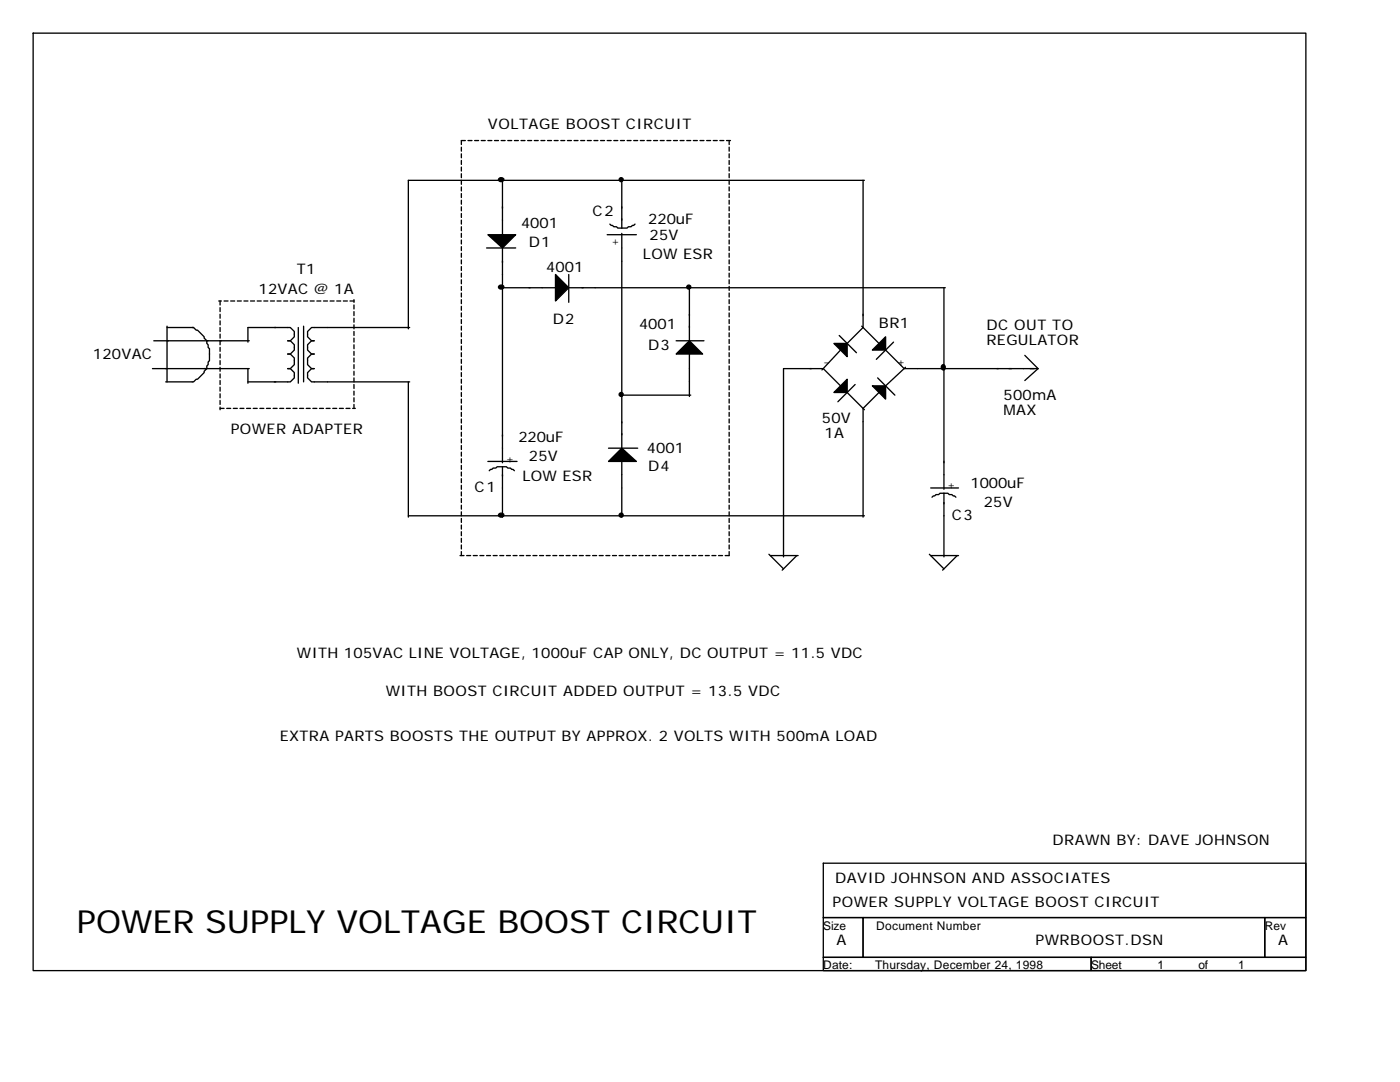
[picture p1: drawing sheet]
<svg xmlns="http://www.w3.org/2000/svg" width="279mm" height="216mm" viewBox="0 0 279 216" stroke-linecap="round" stroke-linejoin="round" font-family="sans-serif">
<g fill="none" stroke="#000" stroke-width=".26">
<path d="M6.6 6.6h254v187.1h-254zM100.3 36v11.1M124.1 36v9.5M172.2 36v29.4l-3.4 3.4M172.5 36h-91v29.6M97.1 49.5h5.8M100.3 49.5v42.8M100.3 57.4h10.8M113.5 54.8v5.5M113.5 57.4h75.1M121.2 46.8h5.8M121.7 44.7l.8 .5h.5l.3 .3h.8"/>
<path d="M124.1 46.6v42.8M126.7 44.7l-.8 .5h-.5l-.3 .3h-1M137.6 57.4v10.6M188.4 57.4v40.2M30.4 73.6h19.3M30.7 68h19M33.3 65.1v11.1M33.3 65.4h5.3M38.4 65.4h.2l.6 .5h.2l1.3 1.3v.3l.6 .5v.5l.2 .3v.5l.3 .3v2.4l-.3 .2v.6l-.2 .2v.6l-.6 .5v.2l-1.3 1.4h-.2l-.6 .5h-5.5M49.5 68.3v-2.9h8.4l.8 .7v1.1l-.8 .8h-.5h.5l.8 .8v1l-.8 .8h-.5h.5l.8 .8v1.4l-.8 .8h-.5h.5l.8 .7v1.1l-.8 .8h-8.4M49.5 73.6v2.9M59.5 65.4v11.1"/>
<path d="M60.6 65.1v11.1M81.5 76.2v27M81.8 65.4h-19.6l-.8 .7v1.1l.8 .8h.5h-.5l-.8 .8v1l.8 .8h.5h-.5l-.8 .8v1.4l.8 .8h.5h-.5l-.8 .7v1.1l.8 .8h19.6M124.1 78.8h13.7M134.9 68h5.6M137.6 70.4v8.7M167.5 66.9l3.4 3.5M167.7 69.8l-3.7 4M168 77.3l-3.7-3.7h-7.9v37.5M169.1 78.3l3.4 3.5M170.7 76.7l-3.5 3.5M172 65.1l3.4 3.4"/>
<path d="M175.2 75.4l3.4 3.4M175.7 78.1l-3.5 3.4v21.7M176.5 69.6l3.9 4h26.8M178.3 68.3l-3.4 3.4M180.7 73.3l-4 3.7M204.5 70.9l2.7 2.7M207.2 73.6l-2.7 2.3M97.4 92.1h5.8M100.3 93.1h.8l.2 .3h.6l.8 .5M100.3 93.1h-1.1l-.2 .3h-.6l-.8 .5M100.3 93.1v10.1M121.4 89.4h5.9"/>
<path d="M124.1 91.8v11.4M185.7 97.4h5.6M188.4 98.4h.8l.2 .3h.6l.8 .5M188.4 98.4h-.8l-.3 .3h-.5l-.8 .5M188.4 98.4v12.7M81.5 102.9h91M153.5 110.6l2.9 2.9M153.7 110.9h5.6M159 110.9l-2.9 2.9M185.5 110.6l2.9 2.9M185.7 110.9h5.6M191 110.9l-2.9 2.9"/>
<path d="M164.3 172.2h96.3v10.9h-96.3zM164.3 183.1h7.9v7.9h-7.9zM164.3 191h53.5v2.7h-53.5zM172.2 183.1h80.2v7.9h-80.2zM217.8 191h42.8v2.7h-42.8zM252.4 183.1h8.2v7.9h-8.2z"/>
</g>
<path d="M92.1 28h53.7M145.5 28v83.1M43.9 60.1v21.7M70.6 60.1h-26.9M43.9 81.5h27M70.6 81.5v-21.7M92.1 110.9v-83.1M145.5 110.9h-53.7" fill="none" stroke="#000" stroke-width=".26" stroke-dasharray=".8 .5"/>
<g fill="#000" stroke="#000" stroke-width=".26">
<path d="M97.4 46.8h5.5l-2.6 2.7z" fill-rule="evenodd"/>
<path d="M110.9 54.8l2.6 2.6-2.6 2.7z" fill-rule="evenodd"/>
<path d="M137.6 68l2.6 2.6h-5.3z" fill-rule="evenodd"/>
<path d="M166.4 68.5h2.7v2.7z" fill-rule="evenodd"/>
<path d="M166.4 78.3l2.7-2.6v2.6z" fill-rule="evenodd"/>
<path d="M176.7 67.2v2.6h-2.6z" fill-rule="evenodd"/>
<path d="M174.1 77h2.6v2.6z" fill-rule="evenodd"/>
<path d="M124.1 89.4l2.9 2.7h-5.6z" fill-rule="evenodd"/>
</g>
<g fill="#000" stroke="#000" stroke-width=".26">
<path d="M99.6 35.7a.5 .5 0 0 1 .6-.2 .5 .5 0 0 1 .3 .6 .5 .5 0 0 1-.7 .1 .5 .5 0 0 1-.2-.5zM99.6 57.1a.5 .5 0 0 1 .6-.2 .5 .5 0 0 1 .3 .6 .5 .5 0 0 1-.7 .2 .5 .5 0 0 1-.2-.6zM188.1 72.8a.47 .47 0 0 1 .5 .5 .47 .47 0 0 1-.5 .4 .63 .63 0 0 1 0-.9zM99.6 102.6a.5 .5 0 0 1 .6-.2 .5 .5 0 0 1 .3 .6 .5 .5 0 0 1-.7 .2 .5 .5 0 0 1-.2-.6z"/>
<circle cx="124" cy="35.9" r=".4"/>
<circle cx="137.5" cy="57.3" r=".4"/>
<circle cx="124" cy="78.7" r=".4"/>
<circle cx="124" cy="102.8" r=".4"/>
</g>
<text font-size="6.3" x="15.3" y="186.3">POWER SUPPLY VOLTAGE BOOST CIRCUIT</text>
<g font-size="2.9">
<text x="97.4" y="25.7">VOLTAGE BOOST CIRCUIT</text>
<text x="104" y="45.5">4001</text>
<text x="118.3" y="43.1">C2</text>
<text x="129.4" y="44.7">220uF</text>
<text x="129.6" y="47.9">25V</text>
<text x="105.6" y="49.2">D1</text>
<text x="128.3" y="51.6">LOW ESR</text>
<text x="51.6" y="58.7">12VAC @ 1A</text>
<text x="59.3" y="54.8">T1</text>
<text x="109" y="54.2">4001</text>
<text x="110.3" y="64.6">D2</text>
<text x="127.5" y="65.6">4001</text>
<text x="175.4" y="65.4">BR1</text>
<text x="196.8" y="65.9">DC OUT TO</text>
<text x="18.5" y="71.7">120VAC</text>
<text x="129.4" y="69.8">D3</text>
<text x="196.8" y="68.8">REGULATOR</text>
<text x="200.3" y="79.9">500mA</text>
<text x="200.3" y="82.8">MAX</text>
<text x="46" y="86.5">POWER ADAPTER</text>
<text x="103.5" y="88.1">220uF</text>
<text x="164" y="84.4">50V</text>
<text x="164.6" y="87.3">1A</text>
<text x="105.6" y="92.1">25V</text>
<text x="129.1" y="90.5">4001</text>
<text x="129.4" y="93.9">D4</text>
<text x="94.7" y="98.2">C1</text>
<text x="104.2" y="96">LOW ESR</text>
<text x="193.7" y="97.4">1000uF</text>
<text x="196.3" y="101.1">25V</text>
<text x="190" y="103.7">C3</text>
<text x="59.3" y="131.2">WITH 105VAC LINE VOLTAGE, 1000uF CAP ONLY, DC OUTPUT = 11.5 VDC</text>
<text x="77" y="138.9">WITH BOOST CIRCUIT ADDED OUTPUT = 13.5 VDC</text>
<text x="55.8" y="147.9">EXTRA PARTS BOOSTS THE OUTPUT BY APPROX. 2 VOLTS WITH 500mA LOAD</text>
<text x="210.1" y="168.5">DRAWN BY: DAVE JOHNSON</text>
<text x="166.7" y="176.2">DAVID JOHNSON AND ASSOCIATES</text>
<text x="166.2" y="181">POWER SUPPLY VOLTAGE BOOST CIRCUIT</text>
<text x="167" y="188.6">A</text>
<text x="206.6" y="188.6">PWRBOOST.DSN</text>
<text x="255.1" y="188.6">A</text>
</g>
<g font-size="2.4">
<text x="123.6" y="47.6" transform="rotate(-180 123.6 47.6)">+</text>
<text x="164.3" y="73">-</text>
<text x="179.1" y="73">+</text>
<text x="101.1" y="92.3">+</text>
<text x="189.2" y="97.6">+</text>
<text x="164.3" y="185.5">Size</text>
<text x="174.9" y="185.5">Document Number</text>
<text x="252.4" y="185.5">Rev</text>
<text x="164.3" y="193.4">Date:</text>
<text x="174.6" y="193.4">Thursday, December 24, 1998</text>
<text x="217.8" y="193.4">Sheet</text>
<text x="231" y="193.4">1</text>
<text x="239.2" y="193.4">of</text>
<text x="247.1" y="193.4">1</text>
</g>
</svg>
